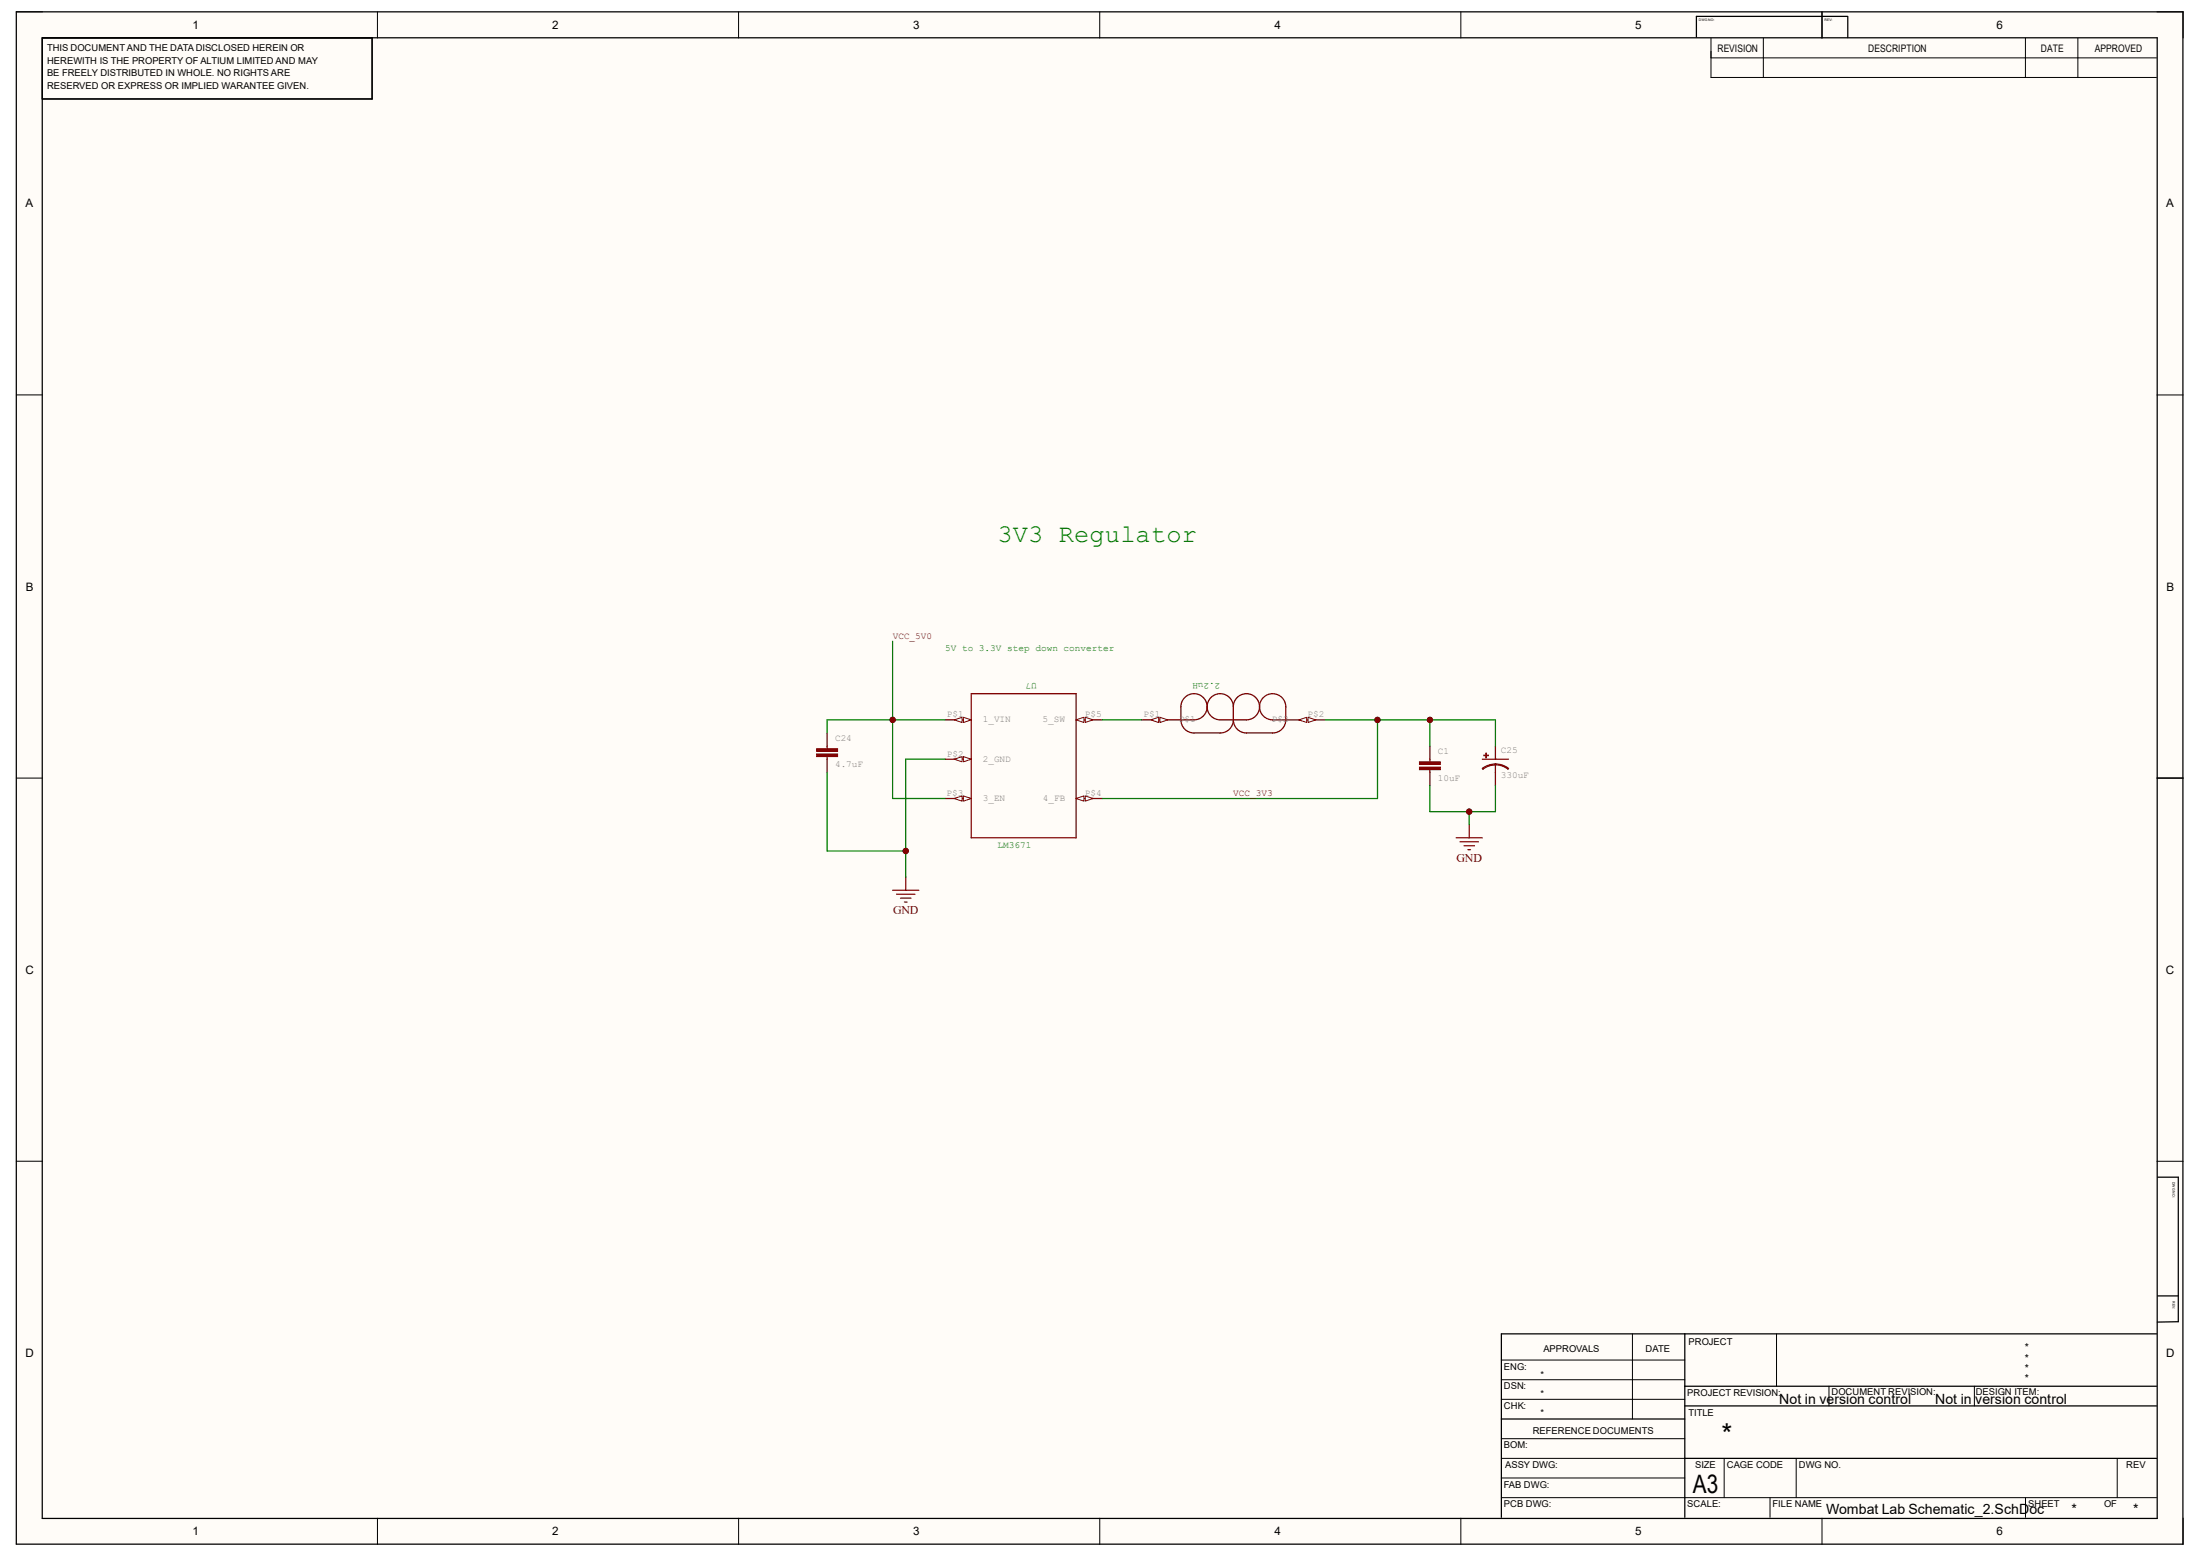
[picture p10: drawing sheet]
<svg xmlns="http://www.w3.org/2000/svg" width="297mm" height="210mm" viewBox="0 0 297 210" stroke-linecap="round" stroke-linejoin="round" font-family="sans-serif">
<g fill="#fffcf8">
<path d="M2.2 1.6h292.5v206.8h-292.5z" fill-rule="evenodd"/>
<path d="M5.7 5.1h285.5v199.8h-285.5z" fill-rule="evenodd"/>
</g>
<g fill="none" stroke="#000" stroke-width=".14">
<path d="M2.2 1.6h3.5M51 1.6v3.5M99.7 1.6v3.5M148.5 1.6v3.5M197.2 1.6v3.5M246 1.6v3.5M291.2 1.6h3.5v3.5M2.2 53.3h3.5M291.2 53.3h3.5M2.2 105h3.5M291.2 105h3.5M2.2 156.7h3.5"/>
<path d="M291.2 156.7h3.5M51 204.9v3.5M99.7 204.9v3.5M148.5 204.9v3.5M197.2 204.9v3.5M246 204.9v3.5M294.7 204.9v3.5"/>
</g>
<circle cx="120.5" cy="97.2" r=".35" fill="#000080"/>
<circle cx="120.5" cy="97.2" r=".35" fill="none" stroke="#000080" stroke-width=".14"/>
<circle cx="122.3" cy="114.9" r=".35" fill="#000080"/>
<circle cx="122.3" cy="114.9" r=".35" fill="none" stroke="#000080" stroke-width=".14"/>
<circle cx="186" cy="97.2" r=".35" fill="#000080"/>
<circle cx="186" cy="97.2" r=".35" fill="none" stroke="#000080" stroke-width=".14"/>
<circle cx="193" cy="97.2" r=".35" fill="#000080"/>
<circle cx="193" cy="97.2" r=".35" fill="none" stroke="#000080" stroke-width=".14"/>
<circle cx="198.3" cy="109.5" r=".35" fill="#000080"/>
<circle cx="198.3" cy="109.5" r=".35" fill="none" stroke="#000080" stroke-width=".14"/>
<g fill="none" stroke="#000" stroke-width=".17">
<path d="M2.2 1.6h292.5v206.8h-292.5zM5.7 5.1h285.5v199.8h-285.5zM5.7 5.1h44.5v8.3h-44.5M246 1.6v3.5M249.5 2.2h-20.5v2.8M249.5 2.3v2.8M291.2 105h3.5M291.3 158.9h2.8v19.5h-2.9M291.3 174.9h2.8M202.7 191.5h24.8M227.5 187.1h63.6M227.5 180v24.8"/>
<path d="M227.5 189.8h63.6M227.5 196.8h63.6M291.1 180h-88.4v24.8"/>
</g>
<g fill="none" stroke="#000" stroke-width=".14">
<path d="M231 5.2v5.3h60.1M231 7.8h60.1M238.1 5.2v5.3M273.4 5.2v5.3M280.5 5.2v5.3M202.7 186.2h24.8M202.7 183.6h24.8M202.7 188.9h24.8M202.7 196.8h24.8M202.7 194.2h24.8M202.7 199.5h24.8M220.4 180v11.5"/>
<path d="M232.8 196.8v5.3M239.8 180v7.1M242.5 196.8v5.3M246.9 187.1v2.7M266.6 187.1v2.7M285.8 196.8v5.3M202.7 202.1h88.4M239 202.1v2.7M273.5 202.1v2.7"/>
</g>
<path d="M127.6 97.2h3.5M131.1 93.6h14.2v19.5h-14.2z" fill="none" stroke="#800000" stroke-width=".17"/>
<path d="M130.1 96.8l1 .4-1 .3z" fill="#f8fcff"/>
<path d="M130.1 96.8l1 .4-1 .3z" fill="none" stroke="#800000" stroke-width=".14"/>
<path d="M128.8 97.2l1.1-.4v.7z" fill="#f8fcff"/>
<path d="M128.8 97.2l1.1-.4v.7z" fill="none" stroke="#800000" stroke-width=".14"/>
<path d="M127.6 102.5h3.5" fill="none" stroke="#800000" stroke-width=".17"/>
<path d="M130.1 102.1l1 .4-1 .3z" fill="#f8fcff"/>
<path d="M130.1 102.1l1 .4-1 .3z" fill="none" stroke="#800000" stroke-width=".14"/>
<path d="M128.8 102.5l1.1-.4v.7z" fill="#f8fcff"/>
<path d="M128.8 102.5l1.1-.4v.7z" fill="none" stroke="#800000" stroke-width=".14"/>
<path d="M127.6 107.8h3.5" fill="none" stroke="#800000" stroke-width=".17"/>
<path d="M130.1 107.4l1 .4-1 .3z" fill="#f8fcff"/>
<path d="M130.1 107.4l1 .4-1 .3z" fill="none" stroke="#800000" stroke-width=".14"/>
<path d="M128.8 107.8l1.1-.4v.7z" fill="#f8fcff"/>
<path d="M128.8 107.8l1.1-.4v.7z" fill="none" stroke="#800000" stroke-width=".14"/>
<path d="M145.3 107.8h3.5" fill="none" stroke="#800000" stroke-width=".17"/>
<path d="M145.3 107.8l1-.4v.7z" fill="#f8fcff"/>
<path d="M145.3 107.8l1-.4v.7z" fill="none" stroke="#800000" stroke-width=".14"/>
<path d="M146.5 107.4l1.1 .4-1.1 .3z" fill="#f8fcff"/>
<path d="M146.5 107.4l1.1 .4-1.1 .3z" fill="none" stroke="#800000" stroke-width=".14"/>
<path d="M145.3 97.2h3.5" fill="none" stroke="#800000" stroke-width=".17"/>
<path d="M145.3 97.2l1-.4v.7z" fill="#f8fcff"/>
<path d="M145.3 97.2l1-.4v.7z" fill="none" stroke="#800000" stroke-width=".14"/>
<path d="M146.5 96.8l1.1 .4-1.1 .3z" fill="#f8fcff"/>
<path d="M146.5 96.8l1.1 .4-1.1 .3z" fill="none" stroke="#800000" stroke-width=".14"/>
<path d="M154.1 97.2h7.1a1.77 1.77 0 0 0 1.8-1.8 1.77 1.77 0 0 0-1.8-1.8 1.77 1.77 0 0 0-1.8 1.8v1.8a1.77 1.77 0 0 0 1.8 1.7h3.5a1.77 1.77 0 0 0 1.8-1.7M163.5 94.1a1.77 1.77 0 0 1 1.9-.3 1.77 1.77 0 0 1 1.1 1.6 1.77 1.77 0 0 1 1.8-1.8 1.77 1.77 0 0 1 1.7 1.8 1.77 1.77 0 0 1-1.7 1.8h-3.6a1.77 1.77 0 0 1-1.6-1.1 1.77 1.77 0 0 1 .4-2zM166.5 97.2a1.77 1.77 0 0 0 1.8 1.7h3.5M166.5 95.4v1.8M171.8 93.6a1.77 1.77 0 0 1 1.8 1.8v1.8a1.77 1.77 0 0 1-1.8 1.7M171.8 97.2h3.6M171.8 93.6a1.77 1.77 0 0 0-1.8 1.8 1.77 1.77 0 0 0 1.8 1.8" fill="none" stroke="#800000" stroke-width=".17"/>
<path d="M156.6 96.8l1.1 .4-1.1 .3z" fill="#f8fcff"/>
<path d="M156.6 96.8l1.1 .4-1.1 .3z" fill="none" stroke="#800000" stroke-width=".14"/>
<path d="M155.4 97.2l1-.4v.7z" fill="#f8fcff"/>
<path d="M155.4 97.2l1-.4v.7z" fill="none" stroke="#800000" stroke-width=".14"/>
<path d="M175.4 97.2h3.5" fill="none" stroke="#800000" stroke-width=".17"/>
<path d="M175.4 97.2l1-.4v.7z" fill="#f8fcff"/>
<path d="M175.4 97.2l1-.4v.7z" fill="none" stroke="#800000" stroke-width=".14"/>
<path d="M176.6 96.8l1.1 .4-1.1 .3z" fill="#f8fcff"/>
<path d="M176.6 96.8l1.1 .4-1.1 .3zM110.2 101.8h2.9v.3h-2.9zM110.2 101.1h2.9v.3h-2.9zM191.6 103.5h2.9v.4h-2.9zM191.6 102.8h2.9v.4h-2.9z" fill="none" stroke="#800000" stroke-width=".14"/>
<path d="M111.7 98.9v2.2M111.7 102.1v2.1M193 100.7v2.1M193 103.9v2.1M200.1 102.5h3.6M200.1 103.7a2.88 2.88 0 0 1 3.6 0l-.1 .1a2.75 2.75 0 0 0-3.4 0zM201.9 103.1v1.1" fill="none" stroke="#800000" stroke-width=".17"/>
<path d="M110.2 101.9h2.9M110.2 101.2h2.9M191.6 103.7h2.9M191.6 103h2.9" fill="none" stroke="#800000" stroke-width=".35"/>
<path d="M200.3 101.9h.6v.1h-.6z" fill-rule="evenodd" fill="#800000"/>
<path d="M200.3 101.9h.6v.1h-.6z" fill="none" stroke="#800000" stroke-width=".14"/>
<path d="M200.6 101.7h.1v.6h-.1z" fill-rule="evenodd" fill="#800000"/>
<path d="M200.6 101.7h.1v.6h-.1z" fill="none" stroke="#800000" stroke-width=".14"/>
<path d="M122.3 118.4v1.8M196.6 113.1h3.5M197.1 113.6h2.5M197.6 114.2h1.5M198.2 114.7h.3M198.4 111.3v1.8M201.9 100.7v1.8M201.9 104.2v1.8M120.5 120.2h3.5M121 120.7h2.5M121.6 121.2h1.4M122.1 121.8h.4" fill="none" stroke="#800000" stroke-width=".17"/>
<path d="M111.7 104.2v10.7h10.6M127.6 102.5h-5.3v15.9" fill="none" stroke="#008000" stroke-width=".17"/>
<circle cx="122.3" cy="114.9" r=".35" fill="#800000"/>
<circle cx="122.3" cy="114.9" r=".35" fill="none" stroke="#800000" stroke-width=".14"/>
<path d="M193 106v3.5h8.9v-3.5M198.4 109.5v1.8" fill="none" stroke="#008000" stroke-width=".17"/>
<circle cx="198.3" cy="109.5" r=".35" fill="#800000"/>
<circle cx="198.3" cy="109.5" r=".35" fill="none" stroke="#800000" stroke-width=".14"/>
<path d="M120.5 86.6v21.2h7.1M127.6 97.2h-15.9v1.7" fill="none" stroke="#008000" stroke-width=".17"/>
<circle cx="120.5" cy="97.2" r=".35" fill="#800000"/>
<circle cx="120.5" cy="97.2" r=".35" fill="none" stroke="#800000" stroke-width=".14"/>
<path d="M178.9 97.2h23v3.5M186 97.2v10.6h-37.2M193 97.2v3.5" fill="none" stroke="#008000" stroke-width=".17"/>
<circle cx="186" cy="97.2" r=".35" fill="#800000"/>
<circle cx="186" cy="97.2" r=".35" fill="none" stroke="#800000" stroke-width=".14"/>
<circle cx="193" cy="97.2" r=".35" fill="#800000"/>
<circle cx="193" cy="97.2" r=".35" fill="none" stroke="#800000" stroke-width=".14"/>
<path d="M148.8 97.2h5.3" fill="none" stroke="#008000" stroke-width=".17"/>
<text font-size="3.8" x="232.4" y="194.9">*</text>
<text font-size="3.4" fill="#008000" x="134.7" y="73.1">3V3 Regulator</text>
<text font-size="3.4" x="228.6" y="201.5">A3</text>
<g font-size="1.9">
<text x="240.2" y="189.5">Not in version control</text>
<text x="261.2" y="189.5">Not in version control</text>
<text x="246.5" y="204.4">Wombat Lab Schematic_2.SchDoc</text>
<text x="279.6" y="204.4">*</text>
<text x="288" y="204.4">*</text>
</g>
<g font-size="1.6">
<text x="26" y="3.9">1</text>
<text x="74.5" y="3.9">2</text>
<text x="123.3" y="3.9">3</text>
<text x="172" y="3.9">4</text>
<text x="220.8" y="3.9">5</text>
<text x="269.5" y="3.9">6</text>
<text x="3.4" y="28">A</text>
<text x="292.4" y="28">A</text>
<text x="3.5" y="79.7">B</text>
<text x="292.5" y="79.7">B</text>
<text x="3.4" y="131.4">C</text>
<text x="292.4" y="131.4">C</text>
<text x="3.4" y="183.1">D</text>
<text x="292.4" y="183.1">D</text>
<text x="26" y="207.2">1</text>
<text x="74.5" y="207.2">2</text>
<text x="123.3" y="207.2">3</text>
<text x="172" y="207.2">4</text>
<text x="220.8" y="207.2">5</text>
<text x="269.5" y="207.2">6</text>
</g>
<g font-size="1.6" fill="#800000">
<text x="196.6" y="116.3">GND</text>
<text x="120.6" y="123.4">GND</text>
</g>
<g font-size="1.4">
<text x="231.9" y="7">REVISION</text>
<text x="252.2" y="7">DESCRIPTION</text>
<text x="275.5" y="7">DATE</text>
<text x="282.8" y="7">APPROVED</text>
<text x="273.3" y="185.2">*</text>
<text x="273.3" y="182.4">*</text>
<text x="273.3" y="183.8">*</text>
<text x="273.3" y="186.6">*</text>
</g>
<g font-size="1.3">
<text x="6.3" y="6.9">THIS DOCUMENT AND THE DATA DISCLOSED HEREIN OR</text>
<text x="6.3" y="8.6">HEREWITH IS THE PROPERTY OF ALTIUM LIMITED AND MAY</text>
<text x="6.3" y="10.3">BE FREELY DISTRIBUTED IN WHOLE. NO RIGHTS ARE</text>
<text x="6.3" y="12">RESERVED OR EXPRESS OR IMPLIED WARANTEE GIVEN.</text>
<text x="203" y="184.9">ENG:</text>
<text x="208" y="185.9">*</text>
<text x="208.4" y="182.4">APPROVALS</text>
<text x="222.2" y="182.4">DATE</text>
<text x="228" y="181.5">PROJECT</text>
<text x="203" y="187.5">DSN:</text>
<text x="203" y="190.2">CHK:</text>
<text x="208" y="188.6">*</text>
<text x="208" y="191.1">*</text>
<text x="227.8" y="188.4">PROJECT REVISION:</text>
<text x="228" y="191.1">TITLE</text>
<text x="247.3" y="188.3">DOCUMENT REVISION:</text>
<text x="266.7" y="188.3">DESIGN ITEM:</text>
<text x="203" y="195.5">BOM:</text>
<text x="206.9" y="193.5">REFERENCE DOCUMENTS</text>
<text x="203" y="200.8">FAB DWG:</text>
<text x="203" y="203.5">PCB DWG:</text>
<text x="203.2" y="198.2">ASSY DWG:</text>
<text x="227.8" y="203.5">SCALE:</text>
<text x="228.9" y="198.2">SIZE</text>
<text x="233.1" y="198.2">CAGE CODE</text>
<text x="239.3" y="203.5">FILE NAME</text>
<text x="242.9" y="198.2">DWG NO.</text>
<text x="273.8" y="203.5">SHEET</text>
<text x="284.1" y="203.5">OF</text>
<text x="287.1" y="198.2">REV</text>
</g>
<g font-size="1.3" fill="#800000">
<text x="120.5" y="86.2">VCC_5V0</text>
<text x="166.5" y="107.4">VCC_3V3</text>
</g>
<g font-size="1.3" fill="#008000">
<text x="127.6" y="87.9">5V to 3.3V step down converter</text>
<text x="140" y="92.2" transform="rotate(-180 140 92.2)">U7</text>
<text x="164.7" y="92.2" transform="rotate(-180 164.7 92.2)">2.2uH</text>
<text x="134.7" y="114.5">LM3671</text>
</g>
<g font-size="1.3" fill="#808080">
<text x="112.7" y="100.1">C24</text>
<text x="127.8" y="96.8">P$1</text>
<text x="132.7" y="97.5">1_VIN</text>
<text x="140.8" y="97.5">5_SW</text>
<text x="146.5" y="96.8">P$5</text>
<text x="154.4" y="96.8">P$1</text>
<text x="159.2" y="97.5">P$1</text>
<text x="171.7" y="97.5">P$2</text>
<text x="176.5" y="96.8">P$2</text>
<text x="194.1" y="101.8">C1</text>
<text x="202.6" y="101.6">C25</text>
<text x="112.7" y="103.6">4.7uF</text>
<text x="127.8" y="107.4">P$3</text>
<text x="127.8" y="102.1">P$2</text>
<text x="132.7" y="102.8">2_GND</text>
<text x="146.5" y="107.4">P$4</text>
<text x="194.1" y="105.4">10uF</text>
<text x="202.6" y="105">330uF</text>
<text x="132.7" y="108.1">3_EN</text>
<text x="140.8" y="108.1">4_FB</text>
</g>
<g font-size=".5">
<text x="229.4" y="2.8">DWG NO:</text>
<text x="246.3" y="2.8">REV:</text>
<text x="293.3" y="159.5" transform="rotate(90 293.3 159.5)">DWG NO:</text>
<text x="293.3" y="175.6" transform="rotate(90 293.3 175.6)">REV:</text>
</g>
</svg>
